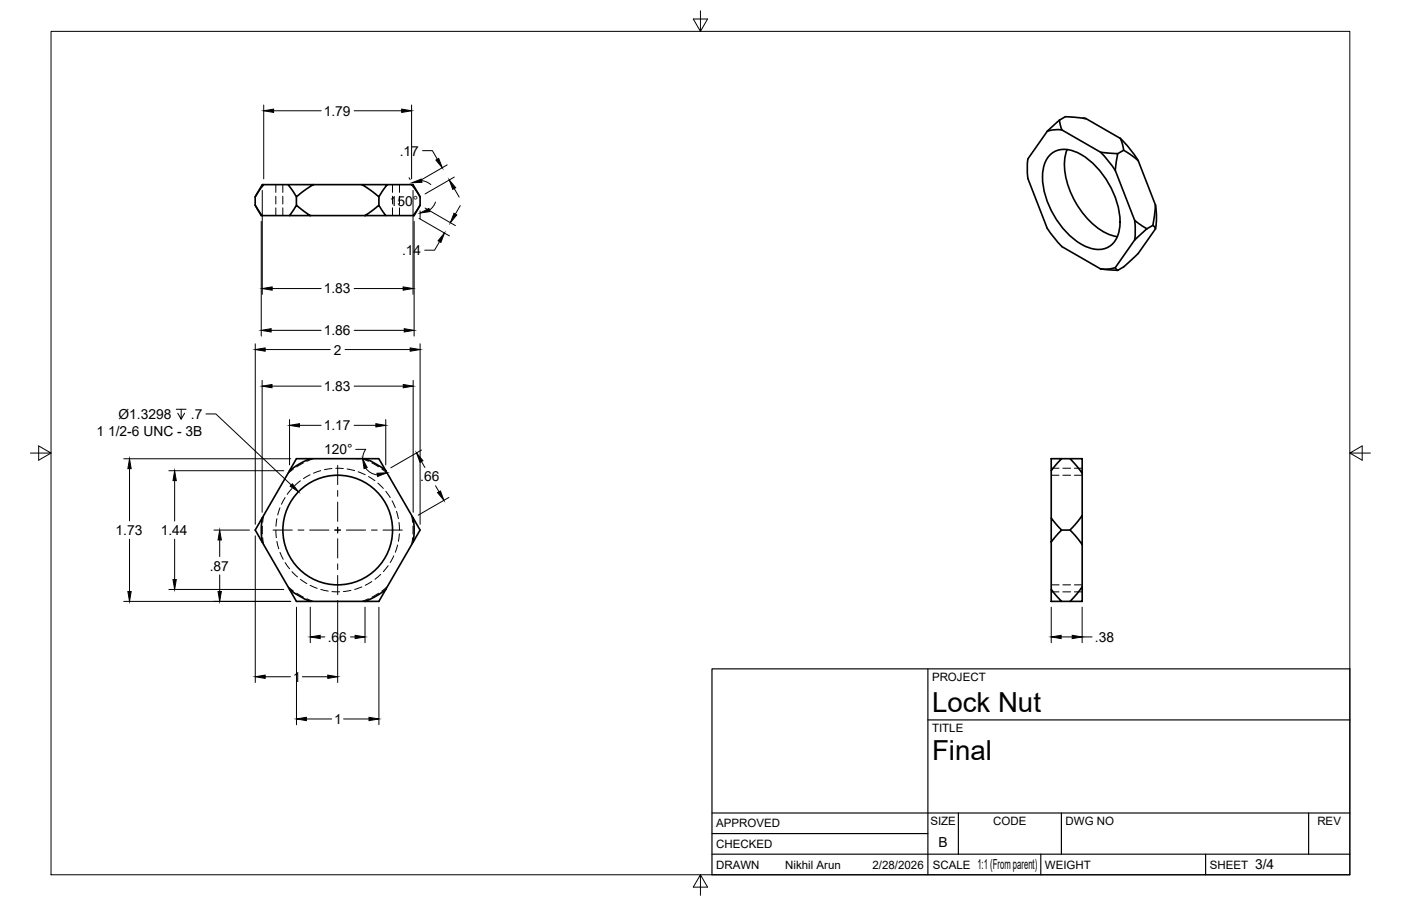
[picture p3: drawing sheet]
<svg xmlns="http://www.w3.org/2000/svg" width="432mm" height="279mm" viewBox="0 0 432 279" stroke-linecap="round" stroke-linejoin="round" font-family="sans-serif">
<!-- layer: Visible -->
<g fill="none" stroke="#000" stroke-width=".51">
<path d="M326.5 37l-3.7 3.5-6 8.5-.2 2.9 .2 3.1M326.5 37l.8 3.1M333.7 36.4l.5 .1M334.2 36.5l.5 .1M334.7 36.6l-6.3-.6-1.9 1M334.7 36.6l10.6 6.1M80.8 56.9h.5l-2.6 3.8zM81.3 56.9h7.5M88.8 56.9h7.8l-4.7 3.4a.5 .5 0 0 1-.6 .3 .5 .5 0 0 1-.4-.6zM96.6 56.9h14.9M111.5 56.9h7.9l-2.2 3.1a.57 .57 0 0 1-.5 .6 .57 .57 0 0 1-.6-.5zM119.4 56.9h7.5"/>
<path d="M126.9 56.9h.4l2.2 3.8zM316.8 55.1l6 15.3 1.9 2.7 2.6 3 11.9 6.8 5.3 .5M323.9 47.5a7.8 7.8 0 0 1 9.4 .2 25.9 25.9 0 0 1 11.8 22.2 6.8 6.8 0 0 1-6.6 7 15.8 15.8 0 0 1-10.9-6.5 25.2 25.2 0 0 1-6.2-17.3 8.5 8.5 0 0 1 2.5-5.6zM327.3 40.1l11.9 6.8 5.3 .5-.8 5.2M327.3 40.1l-2-.1-2.5 .5M328.9 46.1a19 19 0 0 0 1.9 15 22.9 22.9 0 0 0 11.5 11.4l2.1 .5M339.2 46.9l2.1 2.4 2.4 3.3M343.7 52.6l6 15.4M345.3 42.7l.7 1.8 .3 1.8M345.3 42.7l3.2 3.6 2.3 3.3M346.3 46.3l2.6 1.7 1.9 1.6M346.3 46.3l-1.8 1.1"/>
<path d="M350.8 49.6l5.3 13.6M78.7 63.3l2.1 3.2h-.3zM78.7 60.7v2.6M80.8 66.5h8.4M91.4 63.3l4.2 3.2h-6.4zM91.4 60.7v2.6M95.6 66.5h16.9M112.5 66.5l4.3-3.2 2.1 3.2zM116.8 60.7v2.6M118.9 66.5h8.4M129.5 63.3l-1.9 3.2h-.3zM129.5 60.7v2.6"/>
<path d="M349.7 68l.2 3.1-.2 2.9M349.7 68l3.8 2.5M349.7 74l-6 8.5M353.5 70.5l-3.8 3.5M355.3 69.5l-1.8 1M356.1 70.6l-5.4 7.7-4.4 4-1.8 1.1M356.1 63.2l-.6 5.2a.9 .9 0 0 0 .2 1.4l.4 .8M356.1 63.2a22.1 22.1 0 0 1 0 7.4M343.7 82.5l.8 .9M343.8 82.5l-2.5 .5-2.1-.1M80.8 159.8l-1.5 2.5a1.42 1.42 0 0 0-.1 2.1l1.6 2.8M80.8 159.8l-.3 3.2 .3 4.2"/>
<path d="M89.2 145.2l-8.4 14.6M95.6 141.5h-2.9a1.42 1.42 0 0 0-1.9 .9l-1.6 2.8M95.6 141.5h16.9M95.6 141.5l-2.9 1.3-3.5 2.3M112.5 141.5h2.9a1.42 1.42 0 0 1 1.9 .9l1.6 2.8M112.5 141.5l3.7 1.8 2.7 1.8M118.9 145.2l8.4 14.6M127.3 159.8l2.2 3.6M127.4 159.8l.3 4.1-.3 3.3M324 159.8l3.2 3.7-3.2 3.7zM324 141.5h3.2l-3.2 3.7zM324 145.2v14.6"/>
<path d="M327.2 141.5h2.6M329.8 141.5h3.7v4.5l-1.2-1.8zM333.5 158.9v9.1l-1.7-2.4-2-2.1 2-2.2zM333.5 146v12.9M80.8 167.2l8.4 14.6M127.3 167.2l-8.4 14.6M129.5 163.5l-2.2 3.7M324 167.2v14.6M327.2 163.5h2.6M333.5 168v12.9M89.2 181.8l1.5 2.5a1.41 1.41 0 0 0 1.8 1.2h3.1M89.2 181.8l2.7 1.9 3.7 1.8"/>
<path d="M95.6 185.5h16.9M118.9 181.8l-1.4 2.5a1.41 1.41 0 0 1-1.8 1.2h-3.2M118.9 181.8l-3.4 2.3-3 1.4M324 181.8l3.2 3.7h-3.2zM327.2 185.5h2.6M333.5 180.9v4.6h-3.7l2.5-2.8z"/>
<circle cx="104.1" cy="163.5" r="16.9"/>
</g>
<!-- layer: Hidden -->
<g fill="none" stroke="#000" stroke-width=".31">
<path d="M87.2 56.9v2.4M121 56.9v2.4M87.2 60.5v2.4M87.2 64.1v2.4M121 60.5v2.4M121 64.1v2.4M81.3 158.9l-.3 2.2M85.3 160l-.3 2.3M86.3 156.6l-.7 2.2M87.9 153.4l-1.2 2.1M90 150.6l-1.5 1.9M90.4 144.6l-1.6 1.4"/>
<path d="M92.6 148.3l-1.8 1.5M93.5 142.8l-2.1 1.2M95.6 146.4l-2.1 1.2M96.6 141.5l-2 .8M98.8 145.1l-2.2 .8M102.3 144.5l-2.3 .3M103.5 144.4l2.3 .1M107 144.6l2.3 .5M110.4 145.5l2.1 .9M111.5 141.5l2.1 .8M113.6 147l1.9 1.3M114.6 142.8l2.1 1.2"/>
<path d="M116.5 149l1.7 1.6M117.7 144.6l1.7 1.4M118.9 151.5l1.4 1.9M120.8 154.5l1 2.1M122.2 157.7l.6 2.3M126.9 158.9l.3 2.2M324 146.6h2.4M327.6 146.6h2.4M331.2 146.6h2.3M80.9 162.3v2.4M81 165.8l.3 2.2M85 163.5l.2 2.3"/>
<path d="M85.3 167l.6 2.2M86.3 170.3l1 2.2M87.9 173.5l1.3 1.9M90 176.3l1.7 1.6M92.6 178.7l2 1.3M114.6 179.3l-2 1.2M117.3 177.1l-1.7 1.5M119.6 174.5l-1.4 1.8M121.4 171.4l-1.1 2.1M122.5 168.1l-.7 2.2M123 161.1l.1 2.4M123.1 164.6l-.3 2.3"/>
<path d="M127.2 165.8l-.3 2.2M127.3 162.3v2.4M88.8 180.9l1.6 1.4M91.4 182.9l2.1 1.3M94.6 184.7l2 .8M95.6 180.5l2.1 .9M98.9 181.8l2.3 .5M102.3 182.4l2.4 .1M108.2 182.1l-2.4 .3M111.5 181l-2.2 .8M113.6 184.7l-2.1 .8M116.7 182.9l-2.1 1.3"/>
<path d="M119.4 180.9l-1.7 1.4M324 180.4h2.4M327.6 180.4h2.4M331.2 180.4h2.3"/>
</g>
<!-- layer: Hidden Narrow -->
<path d="M85 56.9v2.4M123.1 56.9v2.4M85 60.5v2.4M85 64.1v2.4M123.1 60.5v2.4M123.1 64.1v2.4M324 144.4h2.4M327.6 144.4h2.4M331.2 144.4h2.3M324 182.5h2.4M327.6 182.5h2.4M331.2 182.5h2.3" fill="none" stroke="#000" stroke-width=".31"/>
<!-- layer: Border -->
<path d="M15.7 9.7h400.3v260.1h-400.3zM215.9 3.3v6.4l-2.2-3.8h4.4l-2.2 3.8M9.4 139.7h6.3l-3.8-2.2v4.4l3.8-2.2M416 139.7l3.8 2.2v-4.4l-3.8 2.2h6.4M215.9 269.8l2.2 3.8h-4.4l2.2-3.8v6.3" fill="none" stroke="#000" stroke-width=".31"/>
<!-- layer: Titleblock -->
<path d="M219.4 206.3h196.6v63.5h-196.6zM286 206.3v63.5M286 222h130M219.4 257.1h66.6M219.4 250.7h196.6M295.4 250.7v12.7M327.1 250.7v12.7M403.3 250.7v12.7M219.4 263.4h196.6M320.8 263.4v6.4M371.6 263.4v6.4" fill="none" stroke="#000" stroke-width=".36"/>
<!-- layer: Smart Centers -->
<g fill="none" stroke="#000" stroke-width=".31">
<path d="M104.1 143.5v6M104.1 151.3v1.8M104.1 154.8v6M84.1 163.5h6M91.9 163.5h1.8M95.4 163.5h6M103.2 163.5h1.8M104.1 162.6v1.8M104.1 166.1v6M104.1 173.9v1.8M104.1 177.5v5.9M106.7 163.5h6"/>
<path d="M114.5 163.5h1.8M118 163.5h6"/>
</g>
<!-- layer: FD_Dimensions -->
<g fill="none" stroke="#000" stroke-width=".31">
<path d="M81.3 32.4v22.8M84.3 34.2h14.7M109.2 34.2h14.6M126.9 32.4v22.8M80.8 58.7v32.1M126.1 54.8l.3 .6M127.3 58.7v32.1M130 55.7l1.5 .4 1.3 .8M130.2 46.5h3.1l1.5 2.6M137.8 50.8l-9 5.2M140 58.1l1.5 2.7M140 54.6l-9 5.2"/>
<path d="M80.5 68.2v35.5M127.6 68.2v35.5M129.2 67.4l9.3 5.3M129.5 65v2.5M131 64.2l9.4 5.4M134.2 62.3l-.7 1.4-1.1 1.1M135.5 74.5l-1.6 2.7h-3M141.9 63.4l-1.6 2.6M83.9 89h15.1M109.2 89h15M78.7 106v55.7M80.8 117.3v40.7"/>
<path d="M81.7 107.8h20.1M83.6 101.9h15.4M83.8 119.1h15.2M106.3 107.8h20.1M109.2 119.1h15.1M109.2 101.9h15.4M127.3 117.3v40.7M129.5 106v55.7M89.2 129.4v14M92.3 131.2h6.7M109.2 131.2h6.6M109.6 138.6h3.1l-.7 1.3-.2 1.6"/>
<path d="M118.9 129.4v14M129.9 138.8l-9.5 5.5M38.1 141.5h51.5M39.9 144.5v16.1M52 145.2h35.5M53.8 148.2v12.5M110 141.5h.7M112.7 144.4l1.9 1.5 1.7 .6M119.8 146.7l.4 .6M129.9 142.3l1.1 1.9M134.2 149.8l1.1 1.9M138.3 153.4l-9.4 5.5"/>
<path d="M39.9 166.3v16.1M53.8 166.3v12.4M65.9 163.5h11M67.7 166.5v5.1M67.7 177.3v5.1M78.7 165.2v45.3M38.1 185.5h51.5M52 181.8h35.5M91.4 187.2v36.3M95.6 187.2v11M98.7 196.4h1.4M104.1 185.2v25.3"/>
<path d="M108 196.4h1.5M112.5 187.2v11M116.8 187.2v36.3M324 187.2v11M327 196.4h3.5M333.5 187.2v11M333.5 196.4h3.1M81.7 208.7h7.8M93.2 208.7h7.8M94.4 221.7h7.8M105.9 221.7h7.8"/>
</g>
<g fill="#000" stroke="#000" stroke-width=".31">
<path d="M81.3 34.2l3-.5v1zM123.8 33.7l3.1 .5-3.1 .5zM127 56.4l2.8-1.2 .2 1zM134.3 49.4l.9-.5 1.1 2.8zM138.5 55.5l1.9 2.4-.8 .5zM129.5 65.7l2.7-1.4 .3 1zM137 71.9l-1.1 2.9-.9-.5zM139.9 65.8l.9 .5-2 2.4zM80.8 89l3.1-.5v1zM124.2 88.5l3.1 .5-3.1 .5zM78.7 107.8l3-.5v1zM80.5 101.9l3.1-.5v1z"/>
<path d="M80.8 119.1l3-.5v1zM124.3 118.6l3 .5-3 .5zM124.6 101.4l3 .5-3 .5zM126.4 107.3l3.1 .5-3.1 .5zM89.2 131.2l3.1-.5v1zM115.8 130.7l3.1 .5-3.1 .5zM39.9 141.5l.5 3h-1zM53.8 145.2l.5 3h-1zM111.8 141.5l1.4 2.7-1 .3zM116.2 145.9l3.1-.1-2.9 1.1zM128.4 139.7l1.9 2.4-.8 .5zM134.9 151.9l.8-.5 1.1 2.9z"/>
<path d="M53.3 178.7h1l-.5 3.1zM67.7 163.5l.5 3h-1zM39.4 182.4h1l-.5 3.1zM67.2 182.4h1l-.5 3.1zM95.6 196.4l3.1-.5v1zM109.5 195.9l3 .5-3 .5zM324 196.4l3-.5v1zM330.5 195.9l3 .5-3 .5zM78.7 208.7l3-.5v1zM101 208.2l3.1 .5-3.1 .5zM91.4 221.7l3-.5v1zM113.7 221.2l3.1 .5-3.1 .5z"/>
</g>
<!-- layer: Hole Notes -->
<path d="M54.3 126.2h3.1M55.8 126.2v3.1l-1-1.9M56.9 127.4l-1.1 1.9M63.5 127.7h3l23.3 21.9" fill="none" stroke="#000" stroke-width=".31"/>
<path d="M90.1 149.2l1.9 2.5-2.6-1.8z" fill="#000" stroke="#000" stroke-width=".31"/>
<g font-size="8.5">
<text x="287.3" y="219.5">Lock Nut</text>
<text x="287.3" y="234.5">Final</text>
</g>
<g font-size="4.3">
<text x="99.8" y="35.7">1.79</text>
<text x="123.2" y="48">.17</text>
<text x="120.1" y="63.5">150°</text>
<text x="123.9" y="78.7">.14</text>
<text x="99.8" y="90.5">1.83</text>
<text x="99.8" y="103.4">1.86</text>
<text x="102.9" y="109.3">2</text>
<text x="99.8" y="120.6">1.83</text>
<text x="36.5" y="129.3">Ø1.3298</text>
<text x="58.8" y="129.3">.7</text>
<text x="29.8" y="134.4">1 1/2-6 UNC - 3B</text>
<text x="99.8" y="132.7">1.17</text>
<text x="99.9" y="140.1">120°</text>
<text x="129.5" y="148.5">.66</text>
<text x="35.6" y="165">1.73</text>
<text x="49.6" y="165">1.44</text>
<text x="64.6" y="176">.87</text>
<text x="101" y="197.9">.66</text>
<text x="337.5" y="197.9">.38</text>
<text x="90.3" y="210.2">1</text>
<text x="103" y="223.2">1</text>
<text x="289.3" y="261.2">B</text>
<text x="301.2" y="268.1">1:1 (From parent)</text>
<text x="386.8" y="268.1">3/4</text>
</g>
<g font-size="3.5">
<text x="287.3" y="210.1">PROJECT</text>
<text x="287.3" y="225.8">TITLE</text>
<text x="220.7" y="255.2">APPROVED</text>
<text x="286.7" y="254.5">SIZE</text>
<text x="306.1" y="254.5">CODE</text>
<text x="328.4" y="254.5">DWG NO</text>
<text x="406" y="254.5">REV</text>
<text x="220.7" y="261.5">CHECKED</text>
<text x="220.7" y="267.9">DRAWN</text>
<text x="242" y="267.9">Nikhil Arun</text>
<text x="268.9" y="267.9">2/28/2026</text>
<text x="287.5" y="267.9">SCALE</text>
<text x="322.1" y="267.9">WEIGHT</text>
<text x="372.9" y="267.9">SHEET</text>
</g>
</svg>
